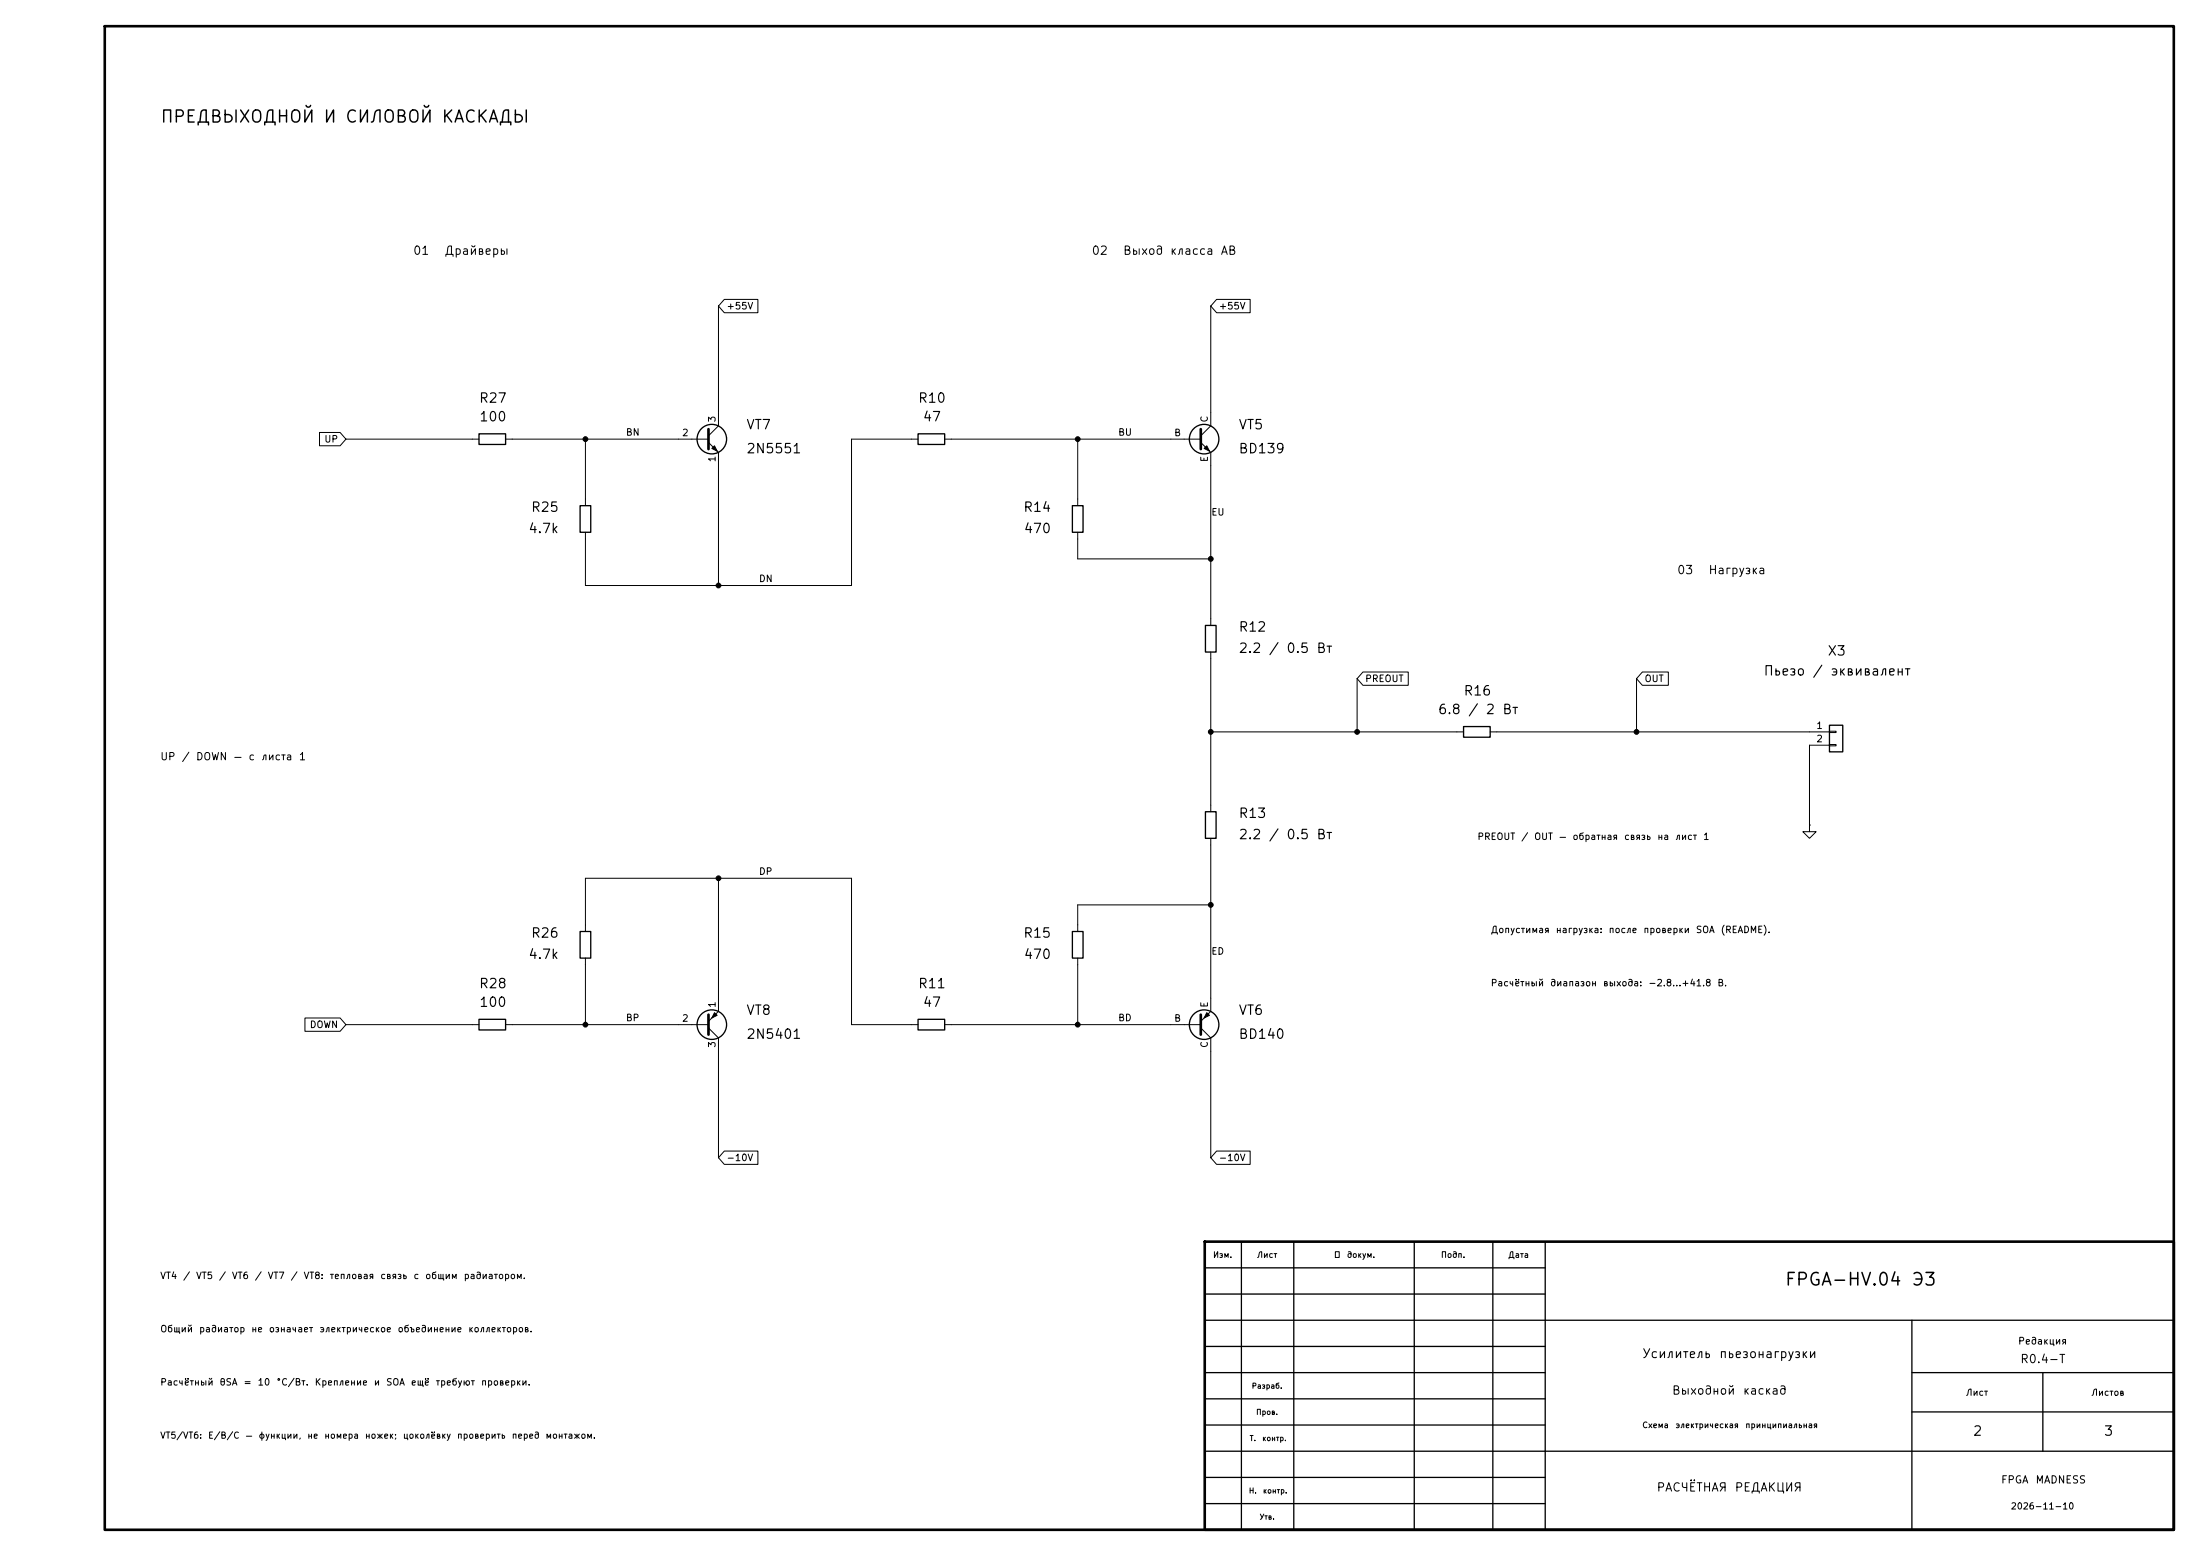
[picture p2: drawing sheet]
<svg xmlns="http://www.w3.org/2000/svg" width="420mm" height="297mm" viewBox="0 0 420 297" stroke-linecap="round" stroke-linejoin="round" font-family="sans-serif">
<path d="M20 5h395v287h-395zM230 237h185v55h-185z" fill="none" stroke="#000" stroke-width=".5"/>
<g fill="none" stroke="#000" stroke-width=".25">
<path d="M91.4 82.8h5.1v2h-5.1zM110.7 96.5h2.1v5.1h-2.1zM175.3 82.8h5v2h-5zM204.7 96.5h2.1v5.1h-2.1zM230.1 119.4h2.1v5.1h-2.1zM279.4 138.7h5.1v2h-5.1zM349.2 138.4h2.6v5.1h-2.6zM230.1 154.9h2.1v5.1h-2.1zM110.7 177.8h2.1v5.1h-2.1zM204.7 177.8h2.1v5.1h-2.1zM91.4 194.6h5.1v2h-5.1zM175.3 194.6h5v2h-5z"/>
<path d="M237 237v55M247 237v55M270 237v55M285 237v55M295 237v55M230 252h185M230 257h65M230 247h65M230 242h65M365 252v40M230 277h185M230 272h65"/>
<path d="M230 267h65M230 262h65M365 262h50M365 269.5h50M390 262v15M230 287h65M230 282h65"/>
<circle cx="135.9" cy="83.8" r="2.82"/>
<circle cx="229.9" cy="83.8" r="2.82"/>
<circle cx="135.9" cy="195.6" r="2.82"/>
<circle cx="229.9" cy="195.6" r="2.82"/>
</g>
<g fill="none" stroke="#000" stroke-width=".19">
<path d="M137.2 58.4v22.9l-1.9 1.9M138.3 57.1h6.4v2.6h-6.4l-1.1-1.3zM231.1 58.4v22.9l-1.9 1.9M232.3 57.1h6.4v2.6h-6.4l-1.2-1.3zM61 82.5h3.9l1.1 1.3-1.1 1.3h-3.9zM66 83.8h25.4M96.5 83.8h38.8M111.8 83.8v12.7M135.3 84.5l1.9 1.9v25.4M175.3 83.8h-12.7v28h-50.8v-10.2M180.3 83.8h48.9M205.7 83.8v12.7"/>
<path d="M229.2 84.5l1.9 1.9v33M205.7 101.6v5.1h25.4M231.1 124.5v30.4M231.1 139.7h48.3M259.1 129.5v10.2M260.2 128.3h8.6v2.5h-8.6l-1.1-1.3zM284.5 139.7h64.7M312.4 129.5v10.2M313.5 128.3h5v2.5h-5l-1.1-1.3zM349.2 139.6h1.3v.2h-1.3zM345.4 157.5v1.3h1.3l-1.3 1.2-1.2-1.2h1.2M345.4 157.5h.1"/>
<path d="M349.2 142.1h1.3v.3h-1.3zM349.2 142.2h-3.8v15.3M111.8 177.8v-10.2h50.8v28h12.7M137.2 167.6v25.4l-1.9 1.9M231.1 172.7h-25.4v5.1M231.1 160v33l-1.9 1.9M58.2 194.3h6.7l1.1 1.3-1.1 1.3h-6.7zM66 195.6h25.4M96.5 195.6h38.8M111.8 182.9v12.7M135.3 196.2l1.9 1.9v22.9M180.3 195.6h48.9"/>
<path d="M205.7 182.9v12.7M229.2 196.2l1.9 1.9v22.9M138.3 219.7h6.4v2.6h-6.4l-1.1-1.3zM232.3 219.7h6.4v2.6h-6.4l-1.2-1.3z"/>
</g>
<path d="M135.3 81.9v3.8M229.2 81.9v3.8M135.3 193.7v3.8M229.2 193.7v3.8" fill="none" stroke="#000" stroke-width=".51"/>
<g fill="#000" stroke="#000" stroke-width=".19">
<path d="M135.9 85.6l.5-.5 .5 1zM229.9 85.6l.5-.5 .5 1zM136.4 193.3l.5 .5-1 .5zM230.4 193.3l.5 .5-1 .5z"/>
<circle cx="111.8" cy="83.8" r=".46"/>
<circle cx="205.7" cy="83.8" r=".46"/>
<circle cx="137.2" cy="111.8" r=".46"/>
<circle cx="231.1" cy="106.7" r=".46"/>
<circle cx="231.1" cy="139.7" r=".46"/>
<circle cx="259.1" cy="139.7" r=".46"/>
<circle cx="312.4" cy="139.7" r=".46"/>
<circle cx="137.2" cy="167.6" r=".46"/>
<circle cx="231.1" cy="172.7" r=".46"/>
<circle cx="111.8" cy="195.6" r=".46"/>
<circle cx="205.7" cy="195.6" r=".46"/>
</g>
<g font-size="2.4">
<text x="340.6" y="246">FPGA-HV.04</text>
<text x="364.7" y="246">Э3</text>
</g>
<g font-size="2.3">
<text x="30.5" y="24">ПРЕДВЫХОДНОЙ</text>
<text x="61.6" y="24">И</text>
<text x="65.7" y="24">СИЛОВОЙ</text>
<text x="84.1" y="24">КАСКАДЫ</text>
</g>
<g font-size="1.8">
<text x="91.3" y="77.3">R27</text>
<text x="175.1" y="77.3">R10</text>
<text x="91.4" y="80.9">100</text>
<text x="142.3" y="82.4">VT7</text>
<text x="176" y="80.9">47</text>
<text x="236.3" y="82.4">VT5</text>
<text x="142.3" y="87">2N5551</text>
<text x="236.3" y="87">BD139</text>
<text x="101.2" y="98.2">R25</text>
<text x="195.2" y="98.2">R14</text>
<text x="100.7" y="102.2">4.7k</text>
<text x="195.3" y="102.2">470</text>
<text x="236.3" y="125.1">2.2</text>
<text x="236.3" y="121">R12</text>
<text x="242.1" y="125.1">/</text>
<text x="245.4" y="125.1">0.5</text>
<text x="251.2" y="125.1">Вт</text>
<text x="348.8" y="125.6">X3</text>
<text x="336.5" y="129.4">Пьезо</text>
<text x="345.9" y="129.4">/</text>
<text x="349.3" y="129.4">эквивалент</text>
<text x="274.4" y="136.8">6.8</text>
<text x="279.3" y="133.2">R16</text>
<text x="280.1" y="136.8">/</text>
<text x="283.5" y="136.8">2</text>
<text x="286.7" y="136.8">Вт</text>
<text x="236.3" y="160.6">2.2</text>
<text x="236.3" y="156.6">R13</text>
<text x="242.1" y="160.6">/</text>
<text x="245.4" y="160.6">0.5</text>
<text x="251.2" y="160.6">Вт</text>
<text x="101.2" y="179.4">R26</text>
<text x="195.2" y="179.4">R15</text>
<text x="100.7" y="183.5">4.7k</text>
<text x="195.3" y="183.5">470</text>
<text x="91.3" y="189.1">R28</text>
<text x="175.1" y="189.1">R11</text>
<text x="91.4" y="192.6">100</text>
<text x="142.3" y="194.2">VT8</text>
<text x="176" y="192.6">47</text>
<text x="236.3" y="194.2">VT6</text>
<text x="142.3" y="198.7">2N5401</text>
<text x="236.3" y="198.7">BD140</text>
<text x="376.5" y="274.5">2</text>
<text x="401.5" y="274.5">3</text>
</g>
<g font-size="1.7">
<text x="313.3" y="259.7">Усилитель</text>
<text x="328.1" y="259.7">пьезонагрузки</text>
</g>
<g font-size="1.6">
<text x="78.7" y="49">01</text>
<text x="84.7" y="49">Драйверы</text>
<text x="208.3" y="49">02</text>
<text x="214.3" y="49">Выход</text>
<text x="223.2" y="49">класса</text>
<text x="232.9" y="49">AB</text>
<text x="320" y="110">03</text>
<text x="326" y="110">Нагрузка</text>
<text x="385.5" y="260.6">R0.4-T</text>
<text x="319.1" y="266.6">Выходной</text>
<text x="332.6" y="266.6">каскад</text>
<text x="316.1" y="285.1">РАСЧЁТНАЯ</text>
<text x="331" y="285.1">РЕДАКЦИЯ</text>
</g>
<g font-size="1.4">
<text x="30.5" y="145.5">UP</text>
<text x="34.6" y="145.5">/</text>
<text x="37.3" y="145.5">DOWN</text>
<text x="44.5" y="145.5">—</text>
<text x="47.3" y="145.5">с</text>
<text x="49.8" y="145.5">листа</text>
<text x="56.9" y="145.5">1</text>
<text x="381.9" y="283.5">FPGA</text>
<text x="388.5" y="283.5">MADNESS</text>
</g>
<g font-size="1.3">
<text x="138.6" y="59.4">+55V</text>
<text x="232.6" y="59.4">+55V</text>
<text x="119.4" y="83.5">BN</text>
<text x="130.1" y="83.6">2</text>
<text x="136.9" y="80.7" transform="rotate(-90 136.9 80.7)">3</text>
<text x="213.4" y="83.5">BU</text>
<text x="224.1" y="83.6">B</text>
<text x="230.9" y="80.7" transform="rotate(-90 230.9 80.7)">C</text>
<text x="61.8" y="84.8">UP</text>
<text x="136.9" y="88.3" transform="rotate(-90 136.9 88.3)">1</text>
<text x="230.9" y="88.3" transform="rotate(-90 230.9 88.3)">E</text>
<text x="231.1" y="98.7">EU</text>
<text x="144.8" y="111.4">DN</text>
<text x="260.5" y="130.5">PREOUT</text>
<text x="313.8" y="130.5">OUT</text>
<text x="346.6" y="139.4">1</text>
<text x="346.6" y="142">2</text>
<text x="281.9" y="160.6">PREOUT</text>
<text x="290.3" y="160.6">/</text>
<text x="292.8" y="160.6">OUT</text>
<text x="297.5" y="160.6">—</text>
<text x="300.1" y="160.6">обратная</text>
<text x="309.9" y="160.6">связь</text>
<text x="316.3" y="160.6">на</text>
<text x="319.7" y="160.6">лист</text>
<text x="325" y="160.6">1</text>
<text x="144.8" y="167.3">DP</text>
<text x="284.5" y="178.4">Допустимая</text>
<text x="296.9" y="178.4">нагрузка:</text>
<text x="307" y="178.4">после</text>
<text x="313.6" y="178.4">проверки</text>
<text x="323.6" y="178.4">SOA</text>
<text x="328.4" y="178.4">(README).</text>
<text x="231.1" y="182.5">ED</text>
<text x="284.5" y="188.6">Расчётный</text>
<text x="295.8" y="188.6">диапазон</text>
<text x="305.9" y="188.6">выхода:</text>
<text x="314.6" y="188.6">−2.8…+41.8</text>
<text x="327.7" y="188.6">В.</text>
<text x="59" y="196.5">DOWN</text>
<text x="119.4" y="195.2">BP</text>
<text x="130.1" y="195.3">2</text>
<text x="136.9" y="192.5" transform="rotate(-90 136.9 192.5)">1</text>
<text x="213.4" y="195.2">BD</text>
<text x="224.1" y="195.3">B</text>
<text x="230.9" y="192.4" transform="rotate(-90 230.9 192.4)">E</text>
<text x="136.9" y="200.1" transform="rotate(-90 136.9 200.1)">3</text>
<text x="230.9" y="200.1" transform="rotate(-90 230.9 200.1)">C</text>
<text x="138.6" y="221.9">-10V</text>
<text x="232.6" y="221.9">-10V</text>
<text x="30.5" y="244.4">VT4</text>
<text x="34.9" y="244.4">/</text>
<text x="37.3" y="244.4">VT5</text>
<text x="41.7" y="244.4">/</text>
<text x="44.2" y="244.4">VT6</text>
<text x="48.5" y="244.4">/</text>
<text x="51" y="244.4">VT7</text>
<text x="55.4" y="244.4">/</text>
<text x="57.9" y="244.4">VT8:</text>
<text x="62.8" y="244.4">тепловая</text>
<text x="72.5" y="244.4">связь</text>
<text x="78.8" y="244.4">с</text>
<text x="81.1" y="244.4">общим</text>
<text x="88.4" y="244.4">радиатором.</text>
<text x="30.5" y="254.6">Общий</text>
<text x="37.9" y="254.6">радиатор</text>
<text x="47.9" y="254.6">не</text>
<text x="51.2" y="254.6">означает</text>
<text x="60.8" y="254.6">электрическое</text>
<text x="75.8" y="254.6">объединение</text>
<text x="89.3" y="254.6">коллекторов.</text>
<text x="385.1" y="257">Редакция</text>
<text x="30.5" y="264.8">Расчётный</text>
<text x="41.8" y="264.8">θSA</text>
<text x="46.4" y="264.8">=</text>
<text x="49.1" y="264.8">10</text>
<text x="52.6" y="264.8">°C/Вт.</text>
<text x="60" y="264.8">Крепление</text>
<text x="71.2" y="264.8">и</text>
<text x="73.6" y="264.8">SOA</text>
<text x="78.3" y="264.8">ещё</text>
<text x="83.1" y="264.8">требуют</text>
<text x="91.7" y="264.8">проверки.</text>
</g>
<g font-size="1.2">
<text x="375.2" y="266.7">Лист</text>
<text x="399.1" y="266.7">Листов</text>
<text x="30.5" y="274.9">VT5/VT6:</text>
<text x="39.6" y="274.9">E/B/C</text>
<text x="46.7" y="274.9">—</text>
<text x="49.2" y="274.9">функции,</text>
<text x="58.5" y="274.9">не</text>
<text x="61.8" y="274.9">номера</text>
<text x="69.6" y="274.9">ножек;</text>
<text x="76.8" y="274.9">цоколёвку</text>
<text x="87.1" y="274.9">проверить</text>
<text x="97.6" y="274.9">перед</text>
<text x="104" y="274.9">монтажом.</text>
<text x="383.8" y="288.4">2026-11-10</text>
</g>
<g font-size="1.1">
<text x="231.5" y="240.4">Изм.</text>
<text x="239.9" y="240.4">Лист</text>
<text x="254.6" y="240.4">№</text>
<text x="257" y="240.4">докум.</text>
<text x="275" y="240.4">Подп.</text>
<text x="287.8" y="240.4">Дата</text>
<text x="313.4" y="272.9">Схема</text>
<text x="319.7" y="272.9">электрическая</text>
<text x="333.1" y="272.9">принципиальная</text>
</g>
<g font-size="1">
<text x="238.9" y="265.3">Разраб.</text>
<text x="238.5" y="275.3">Т.</text>
<text x="239.7" y="270.3">Пров.</text>
<text x="240.9" y="275.3">контр.</text>
<text x="238.3" y="285.3">Н.</text>
<text x="241" y="285.3">контр.</text>
<text x="240.3" y="290.3">Утв.</text>
</g>
</svg>
